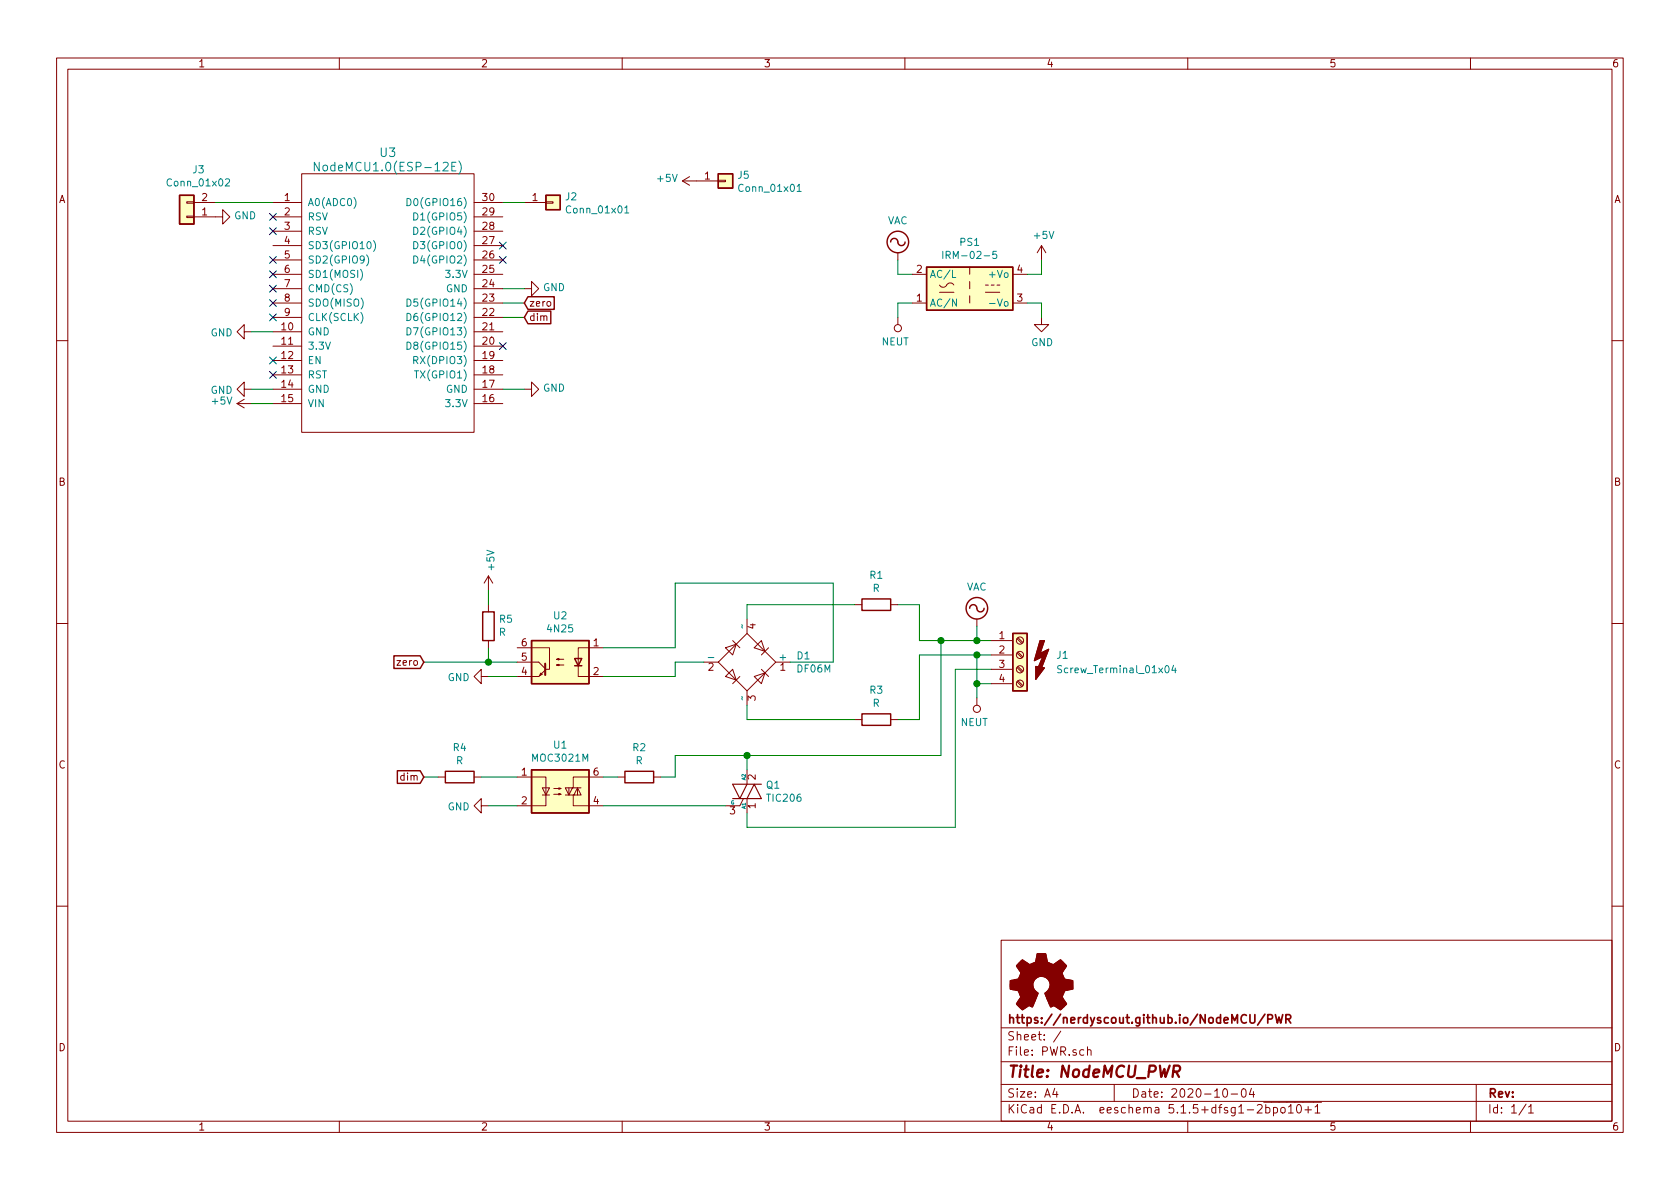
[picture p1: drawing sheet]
EESchema Schematic File Version 4
EELAYER 30 0
EELAYER END
$Descr A4 11693 8268
encoding utf-8
Sheet 1 1
Title "NodeMCU_PWR"
Date "2020-10-04"
Rev ""
Comp "https://nerdyscout.github.io/NodeMCU/PWR"
Comment1 ""
Comment2 ""
Comment3 ""
Comment4 ""
$EndDescr
Wire Wire Line
	1750 2800 1900 2800
$Comp
L Graphic:Logo_Open_Hardware_Small LOGO1
U 1 1
P 7250 6850
F 0 "LOGO1" H 7250 7236 50  0001 C CNN
F 1 "Logo_Open_Hardware_Small" H 7250 7145 50  0001 C CNN
F 2 "Symbol:OSHW-Symbol_6.7x6mm_SilkScreen" H 7250 7144 50  0001 C CNN
F 3 "~" H 7250 6850 50  0001 C CNN
F 4 "DNP" H 7250 6850 50  0001 C CNN "variant"
	1    7250 6850
	1    0    0    -1  
$EndComp
NoConn ~ 1900 2200
NoConn ~ 1900 2100
NoConn ~ 1900 2000
NoConn ~ 1900 1900
NoConn ~ 1900 1800
NoConn ~ 1900 1600
NoConn ~ 1900 1500
NoConn ~ 1900 2500
NoConn ~ 1900 2600
$Comp
L Graphic:Logo_Open_Hardware_Small LOGO2
U 1 1
P 7250 6850
F 0 "LOGO2" H 7250 7125 50  0001 C CNN
F 1 "Logo_Open_Hardware_Small" H 7250 6625 50  0001 C CNN
F 2 "Symbol:KiCad-Logo_6mm_SilkScreen" H 7250 6850 50  0001 C CNN
F 3 "~" H 7250 6850 50  0001 C CNN
F 4 "DNP" H 7250 6850 50  0001 C CNN "variant"
	1    7250 6850
	1    0    0    -1  
$EndComp
$Comp
L power:VAC #PWR0105
U 1 1
P 6800 4350
F 0 "#PWR0105" H 6800 4250 50  0001 C CNN
F 1 "VAC" H 6800 4625 50  0000 C CNN
F 2 "" H 6800 4350 50  0001 C CNN
F 3 "" H 6800 4350 50  0001 C CNN
	1    6800 4350
	1    0    0    -1  
$EndComp
$Comp
L power:NEUT #PWR0108
U 1 1
P 6800 4850
F 0 "#PWR0108" H 6800 4700 50  0001 C CNN
F 1 "NEUT" H 6818 5023 50  0000 C CNN
F 2 "" H 6800 4850 50  0001 C CNN
F 3 "" H 6800 4850 50  0001 C CNN
	1    6800 4850
	-1   0    0    1   
$EndComp
Wire Wire Line
	6900 4450 6800 4450
Wire Wire Line
	6800 4450 6800 4350
Wire Wire Line
	6900 4750 6800 4750
Wire Wire Line
	6800 4750 6800 4850
$Comp
L power:NEUT #PWR0111
U 1 1
P 6250 2200
F 0 "#PWR0111" H 6250 2050 50  0001 C CNN
F 1 "NEUT" H 6268 2373 50  0000 C CNN
F 2 "" H 6250 2200 50  0001 C CNN
F 3 "" H 6250 2200 50  0001 C CNN
	1    6250 2200
	-1   0    0    1   
$EndComp
$Comp
L power:VAC #PWR0112
U 1 1
P 6250 1800
F 0 "#PWR0112" H 6250 1700 50  0001 C CNN
F 1 "VAC" H 6250 2075 50  0000 C CNN
F 2 "" H 6250 1800 50  0001 C CNN
F 3 "" H 6250 1800 50  0001 C CNN
	1    6250 1800
	1    0    0    -1  
$EndComp
Wire Wire Line
	6350 1900 6250 1900
Wire Wire Line
	6250 1900 6250 1800
Wire Wire Line
	6350 2100 6250 2100
Wire Wire Line
	6250 2100 6250 2200
$Comp
L power:GND #PWR0113
U 1 1
P 7250 2200
F 0 "#PWR0113" H 7250 1950 50  0001 C CNN
F 1 "GND" H 7255 2027 50  0000 C CNN
F 2 "" H 7250 2200 50  0001 C CNN
F 3 "" H 7250 2200 50  0001 C CNN
	1    7250 2200
	1    0    0    -1  
$EndComp
Wire Wire Line
	7250 2200 7250 2100
Wire Wire Line
	7150 2100 7250 2100
Wire Wire Line
	7250 1800 7250 1900
Wire Wire Line
	7250 1900 7150 1900
$Comp
L power:GND #PWR0104
U 1 1
P 3650 2700
F 0 "#PWR0104" H 3650 2450 50  0001 C CNN
F 1 "GND" V 3655 2572 50  0000 R CNN
F 2 "" H 3650 2700 50  0001 C CNN
F 3 "" H 3650 2700 50  0001 C CNN
	1    3650 2700
	0    -1   -1   0   
$EndComp
Wire Wire Line
	3650 2700 3500 2700
$Comp
L Graphic:SYM_Flash_Small SYM1
U 1 1
P 7250 4600
F 0 "SYM1" V 7160 4600 50  0001 C CNN
F 1 "SYM_Flash_Small" V 7340 4600 50  0001 C CNN
F 2 "Symbol:Symbol_Highvoltage_Type1_CopperTop_Small" H 7250 4575 50  0001 C CNN
F 3 "~" H 7650 4500 50  0001 C CNN
F 4 "DNP" H 7250 4600 50  0001 C CNN "variant"
	1    7250 4600
	1    0    0    -1  
$EndComp
$Comp
L Connector:Screw_Terminal_01x04 J1
U 1 1
P 7100 4550
F 0 "J1" H 7350 4550 50  0000 L CNN
F 1 "Screw_Terminal_01x04" H 7350 4450 50  0000 L CNN
F 2 "TerminalBlock_Phoenix:TerminalBlock_Phoenix_MKDS-1,5-4-5.08_1x04_P5.08mm_Horizontal" H 7100 4550 50  0001 C CNN
F 3 "~" H 7100 4550 50  0001 C CNN
F 4 "DIM, 5V" H 7100 4550 50  0001 C CNN "variant"
	1    7100 4550
	1    0    0    -1  
$EndComp
Connection ~ 6800 4750
$Comp
L Triac_Thyristor:TIC206 Q1
U 1 1
P 5200 5500
F 0 "Q1" H 5329 5546 50  0000 L CNN
F 1 "TIC206" H 5329 5455 50  0000 L CNN
F 2 "Package_TO_SOT_THT:TO-220-3_Vertical" H 5400 5425 50  0001 L CIN
F 3 "http://www.farnell.com/datasheets/56922.pdf" H 5200 5500 50  0001 L CNN
F 4 "Conrad" H 5200 5500 50  0001 C CNN "Distributor"
F 5 "186333 - 62" H 5200 5500 50  0001 C CNN "Part Number"
	1    5200 5500
	1    0    0    -1  
$EndComp
$Comp
L Relay_SolidState:MOC3021M U1
U 1 1
P 3900 5500
F 0 "U1" H 3900 5825 50  0000 C CNN
F 1 "MOC3021M" H 3900 5734 50  0000 C CNN
F 2 "Package_DIP:DIP-6_W7.62mm" H 3700 5300 50  0001 L CIN
F 3 "http://www.fairchildsemi.com/ds/MO/MOC3020M.pdf" H 3875 5500 50  0001 L CNN
F 4 "DigiKey" H 3900 5500 50  0001 C CNN "Distributor"
F 5 "MOC3021MLT-ND" H 3900 5500 50  0001 C CNN "Part Number"
F 6 "DIM" H 3900 5500 50  0001 C CNN "variant"
	1    3900 5500
	1    0    0    -1  
$EndComp
$Comp
L Isolator:4N25 U2
U 1 1
P 3900 4600
F 0 "U2" H 3900 4925 50  0000 C CNN
F 1 "4N25" H 3900 4834 50  0000 C CNN
F 2 "Package_DIP:DIP-6_W7.62mm" H 3700 4400 50  0001 L CIN
F 3 "https://www.vishay.com/docs/83725/4n25.pdf" H 3900 4600 50  0001 L CNN
F 4 "DigiKey" H 3900 4600 50  0001 C CNN "Distributor"
F 5 "160-1300-5-ND" H 3900 4600 50  0001 C CNN "Part Number"
F 6 "DIM" H 3900 4600 50  0001 C CNN "variant"
	1    3900 4600
	-1   0    0    -1  
$EndComp
$Comp
L Device:R R1
U 1 1
P 6100 4200
F 0 "R1" V 5893 4200 50  0000 C CNN
F 1 "R" V 5984 4200 50  0000 C CNN
F 2 "Resistor_THT:R_Axial_DIN0207_L6.3mm_D2.5mm_P10.16mm_Horizontal" V 6030 4200 50  0001 C CNN
F 3 "~" H 6100 4200 50  0001 C CNN
F 4 "" V 6100 4200 50  0001 C CNN "Distributor"
F 5 "" V 6100 4200 50  0001 C CNN "Part Number"
F 6 "DIM" H 6100 4200 50  0001 C CNN "variant"
	1    6100 4200
	0    1    1    0   
$EndComp
$Comp
L Device:R R3
U 1 1
P 6100 5000
F 0 "R3" V 5893 5000 50  0000 C CNN
F 1 "R" V 5984 5000 50  0000 C CNN
F 2 "Resistor_THT:R_Axial_DIN0207_L6.3mm_D2.5mm_P10.16mm_Horizontal" V 6030 5000 50  0001 C CNN
F 3 "~" H 6100 5000 50  0001 C CNN
F 4 "" V 6100 5000 50  0001 C CNN "Distributor"
F 5 "" V 6100 5000 50  0001 C CNN "Part Number"
F 6 "DIM" H 6100 5000 50  0001 C CNN "variant"
	1    6100 5000
	0    1    1    0   
$EndComp
$Comp
L Diode_Bridge:DF06M D1
U 1 1
P 5200 4600
F 0 "D1" H 5541 4646 50  0000 L CNN
F 1 "DF06M" H 5541 4555 50  0000 L CNN
F 2 "Diode_THT:Diode_Bridge_DIP-4_W7.62mm_P5.08mm" H 5350 4725 50  0001 L CNN
F 3 "http://www.vishay.com/docs/88571/dfm.pdf" H 5200 4600 50  0001 C CNN
F 4 "DigiKey" H 5200 4600 50  0001 C CNN "Distributor"
F 5 "DF06M-ND" H 5200 4600 50  0001 C CNN "Part Number"
F 6 "DIM" H 5200 4600 50  0001 C CNN "variant"
	1    5200 4600
	1    0    0    -1  
$EndComp
Wire Wire Line
	5200 5000 5200 4900
Wire Wire Line
	5200 5000 5950 5000
Wire Wire Line
	5200 4200 5200 4300
Wire Wire Line
	5200 4200 5950 4200
Wire Wire Line
	6400 5000 6250 5000
Wire Wire Line
	6800 4450 6550 4450
Wire Wire Line
	6400 4450 6400 4200
Wire Wire Line
	6400 4200 6250 4200
Connection ~ 6800 4450
Wire Wire Line
	4900 4600 4700 4600
Wire Wire Line
	4700 4600 4700 4700
Wire Wire Line
	4700 4700 4200 4700
Wire Wire Line
	5800 4050 5800 4600
Wire Wire Line
	5800 4600 5500 4600
Wire Wire Line
	4200 4500 4700 4500
Wire Wire Line
	4700 4500 4700 4050
Wire Wire Line
	4700 4050 5800 4050
Wire Wire Line
	5050 5600 4200 5600
$Comp
L Device:R R2
U 1 1
P 4450 5400
F 0 "R2" V 4243 5400 50  0000 C CNN
F 1 "R" V 4334 5400 50  0000 C CNN
F 2 "Resistor_THT:R_Axial_DIN0207_L6.3mm_D2.5mm_P10.16mm_Horizontal" V 4380 5400 50  0001 C CNN
F 3 "~" H 4450 5400 50  0001 C CNN
F 4 "" V 4450 5400 50  0001 C CNN "Distributor"
F 5 "" V 4450 5400 50  0001 C CNN "Part Number"
F 6 "DIM" H 4450 5400 50  0001 C CNN "variant"
	1    4450 5400
	0    1    1    0   
$EndComp
Wire Wire Line
	4300 5400 4200 5400
Wire Wire Line
	4600 5400 4700 5400
Wire Wire Line
	4700 5400 4700 5250
Wire Wire Line
	4700 5250 5200 5250
Wire Wire Line
	6550 5250 6550 4450
Connection ~ 6550 4450
Wire Wire Line
	6550 4450 6400 4450
Wire Wire Line
	5200 5350 5200 5250
Connection ~ 5200 5250
Wire Wire Line
	5200 5250 6550 5250
Wire Wire Line
	5200 5650 5200 5750
Wire Wire Line
	5200 5750 6650 5750
$Comp
L power:GND #PWR0107
U 1 1
P 3400 5600
F 0 "#PWR0107" H 3400 5350 50  0001 C CNN
F 1 "GND" V 3405 5472 50  0000 R CNN
F 2 "" H 3400 5600 50  0001 C CNN
F 3 "" H 3400 5600 50  0001 C CNN
	1    3400 5600
	0    1    1    0   
$EndComp
$Comp
L power:GND #PWR0109
U 1 1
P 3400 4700
F 0 "#PWR0109" H 3400 4450 50  0001 C CNN
F 1 "GND" V 3405 4572 50  0000 R CNN
F 2 "" H 3400 4700 50  0001 C CNN
F 3 "" H 3400 4700 50  0001 C CNN
	1    3400 4700
	0    1    1    0   
$EndComp
Wire Wire Line
	3400 4700 3600 4700
Wire Wire Line
	3600 5600 3400 5600
$Comp
L Device:R R4
U 1 1
P 3200 5400
F 0 "R4" V 2993 5400 50  0000 C CNN
F 1 "R" V 3084 5400 50  0000 C CNN
F 2 "Resistor_THT:R_Axial_DIN0207_L6.3mm_D2.5mm_P10.16mm_Horizontal" V 3130 5400 50  0001 C CNN
F 3 "~" H 3200 5400 50  0001 C CNN
F 4 "" V 3200 5400 50  0001 C CNN "Distributor"
F 5 "" V 3200 5400 50  0001 C CNN "Part Number"
F 6 "DIM" H 3200 5400 50  0001 C CNN "variant"
	1    3200 5400
	0    1    1    0   
$EndComp
Wire Wire Line
	3350 5400 3600 5400
$Comp
L Device:R R5
U 1 1
P 3400 4350
F 0 "R5" H 3330 4304 50  0000 R CNN
F 1 "R" H 3330 4395 50  0000 R CNN
F 2 "Resistor_THT:R_Axial_DIN0207_L6.3mm_D2.5mm_P10.16mm_Horizontal" V 3330 4350 50  0001 C CNN
F 3 "~" H 3400 4350 50  0001 C CNN
F 4 "" H 3400 4350 50  0001 C CNN "Distributor"
F 5 "" H 3400 4350 50  0001 C CNN "Part Number"
F 6 "DIM" H 3400 4350 50  0001 C CNN "variant"
	1    3400 4350
	-1   0    0    1   
$EndComp
Text GLabel 2950 4600 0    50   Input ~ 0
zero
Wire Wire Line
	3400 4500 3400 4600
Connection ~ 3400 4600
Wire Wire Line
	3400 4600 3600 4600
Text GLabel 3650 2200 2    50   Input ~ 0
dim
Wire Wire Line
	2950 4600 3400 4600
Wire Wire Line
	2950 5400 3050 5400
Wire Wire Line
	3400 4100 3400 4200
$Comp
L power:GND #PWR0103
U 1 1
P 1750 2300
F 0 "#PWR0103" H 1750 2050 50  0001 C CNN
F 1 "GND" V 1755 2172 50  0000 R CNN
F 2 "" H 1750 2300 50  0001 C CNN
F 3 "" H 1750 2300 50  0001 C CNN
	1    1750 2300
	0    1    1    0   
$EndComp
Wire Wire Line
	1750 2300 1900 2300
Text GLabel 3650 2100 2    50   Input ~ 0
zero
Wire Wire Line
	3650 2200 3500 2200
Wire Wire Line
	3650 2100 3500 2100
Text GLabel 2950 5400 0    50   Input ~ 0
dim
$Comp
L power:GND #PWR0106
U 1 1
P 1750 2700
F 0 "#PWR0106" H 1750 2450 50  0001 C CNN
F 1 "GND" V 1755 2572 50  0000 R CNN
F 2 "" H 1750 2700 50  0001 C CNN
F 3 "" H 1750 2700 50  0001 C CNN
	1    1750 2700
	0    1    1    0   
$EndComp
Wire Wire Line
	1750 2700 1900 2700
$Comp
L Converter_ACDC:IRM-02-5 PS1
U 1 1
P 6750 2000
F 0 "PS1" H 6750 2325 50  0000 C CNN
F 1 "IRM-02-5" H 6750 2234 50  0000 C CNN
F 2 "Converter_ACDC:Converter_ACDC_MeanWell_IRM-02-xx_THT" H 6750 1700 50  0001 C CNN
F 3 "http://www.meanwell.com/productPdf.aspx?i=675" H 7150 1650 50  0001 C CNN
F 4 "DigiKey" H 6750 2000 50  0001 C CNN "Distributor"
F 5 "1866-3009-ND" H 6750 2000 50  0001 C CNN "Part Number"
F 6 "5V" H 6750 2000 50  0001 C CNN "variant"
	1    6750 2000
	1    0    0    -1  
$EndComp
$Comp
L power:+5V #PWR0101
U 1 1
P 7250 1800
F 0 "#PWR0101" H 7250 1650 50  0001 C CNN
F 1 "+5V" H 7265 1973 50  0000 C CNN
F 2 "" H 7250 1800 50  0001 C CNN
F 3 "" H 7250 1800 50  0001 C CNN
	1    7250 1800
	1    0    0    -1  
$EndComp
$Comp
L power:+5V #PWR0114
U 1 1
P 1750 2800
F 0 "#PWR0114" H 1750 2650 50  0001 C CNN
F 1 "+5V" V 1765 2928 50  0000 L CNN
F 2 "" H 1750 2800 50  0001 C CNN
F 3 "" H 1750 2800 50  0001 C CNN
	1    1750 2800
	0    -1   -1   0   
$EndComp
Wire Wire Line
	6800 4550 6400 4550
Wire Wire Line
	6800 4550 6800 4750
Wire Wire Line
	6400 4550 6400 5000
Wire Wire Line
	6650 5750 6650 4650
Wire Wire Line
	6650 4650 6900 4650
Wire Wire Line
	6900 4550 6800 4550
Connection ~ 6800 4550
$Comp
L Graphic:SYM_Flash_Small SYM2
U 1 1
P 7250 4600
F 0 "SYM2" V 7160 4600 50  0001 C CNN
F 1 "SYM_Flash_Small" V 7340 4600 50  0001 C CNN
F 2 "Symbol:Symbol_Highvoltage_Type1_CopperTop_Small" H 7250 4575 50  0001 C CNN
F 3 "~" H 7650 4500 50  0001 C CNN
F 4 "DNP" H 7250 4600 50  0001 C CNN "variant"
	1    7250 4600
	1    0    0    -1  
$EndComp
$Comp
L power:GND #PWR0115
U 1 1
P 3650 2000
F 0 "#PWR0115" H 3650 1750 50  0001 C CNN
F 1 "GND" V 3655 1872 50  0000 R CNN
F 2 "" H 3650 2000 50  0001 C CNN
F 3 "" H 3650 2000 50  0001 C CNN
	1    3650 2000
	0    -1   -1   0   
$EndComp
Wire Wire Line
	3650 2000 3500 2000
$Comp
L Connector_Generic:Conn_01x02 J3
U 1 1
P 1300 1500
F 0 "J3" H 1218 1175 50  0000 C CNN
F 1 "Conn_01x02" H 1218 1266 50  0000 C CNN
F 2 "Connector_PinSocket_2.54mm:PinSocket_1x02_P2.54mm_Vertical" H 1300 1500 50  0001 C CNN
F 3 "~" H 1300 1500 50  0001 C CNN
	1    1300 1500
	-1   0    0    1   
$EndComp
$Comp
L ESP8266:NodeMCU_1.0_(ESP-12E) U3
U 1 1
P 2700 2100
F 0 "U3" H 2700 3150 60  0000 C CNN
F 1 "NodeMCU1.0(ESP-12E)" H 2700 3050 60  0000 C CNN
F 2 "Module:NodeMCU_Amica_WithMountingHoles" H 2700 3081 60  0001 C CNN
F 3 "" H 2100 1250 60  0000 C CNN
F 4 "DNP" H 2700 2100 50  0001 C CNN "variant"
	1    2700 2100
	1    0    0    -1  
$EndComp
Wire Wire Line
	1900 1400 1500 1400
$Comp
L power:GND #PWR0116
U 1 1
P 1500 1500
F 0 "#PWR0116" H 1500 1250 50  0001 C CNN
F 1 "GND" V 1505 1372 50  0000 R CNN
F 2 "" H 1500 1500 50  0001 C CNN
F 3 "" H 1500 1500 50  0001 C CNN
	1    1500 1500
	0    -1   -1   0   
$EndComp
Wire Wire Line
	3500 1400 3650 1400
$Comp
L Connector_Generic:Conn_01x01 J5
U 1 1
P 5050 1250
F 0 "J5" H 5130 1292 50  0000 L CNN
F 1 "Conn_01x01" H 5130 1201 50  0000 L CNN
F 2 "Connector_PinHeader_2.54mm:PinHeader_1x01_P2.54mm_Vertical" H 5050 1250 50  0001 C CNN
F 3 "~" H 5050 1250 50  0001 C CNN
	1    5050 1250
	1    0    0    -1  
$EndComp
$Comp
L power:+5V #PWR0118
U 1 1
P 4850 1250
F 0 "#PWR0118" H 4850 1100 50  0001 C CNN
F 1 "+5V" V 4865 1378 50  0000 L CNN
F 2 "" H 4850 1250 50  0001 C CNN
F 3 "" H 4850 1250 50  0001 C CNN
	1    4850 1250
	0    -1   -1   0   
$EndComp
$Comp
L power:+5V #PWR0102
U 1 1
P 3400 4100
F 0 "#PWR0102" H 3400 3950 50  0001 C CNN
F 1 "+5V" V 3415 4228 50  0000 L CNN
F 2 "" H 3400 4100 50  0001 C CNN
F 3 "" H 3400 4100 50  0001 C CNN
	1    3400 4100
	1    0    0    -1  
$EndComp
$Comp
L Connector_Generic:Conn_01x01 J2
U 1 1
P 3850 1400
F 0 "J2" H 3930 1442 50  0000 L CNN
F 1 "Conn_01x01" H 3930 1351 50  0000 L CNN
F 2 "Connector_PinHeader_2.54mm:PinHeader_1x01_P2.54mm_Vertical" H 3850 1400 50  0001 C CNN
F 3 "~" H 3850 1400 50  0001 C CNN
	1    3850 1400
	1    0    0    -1  
$EndComp
NoConn ~ 3500 1800
NoConn ~ 3500 1700
NoConn ~ 3500 2400
$EndSCHEMATC
